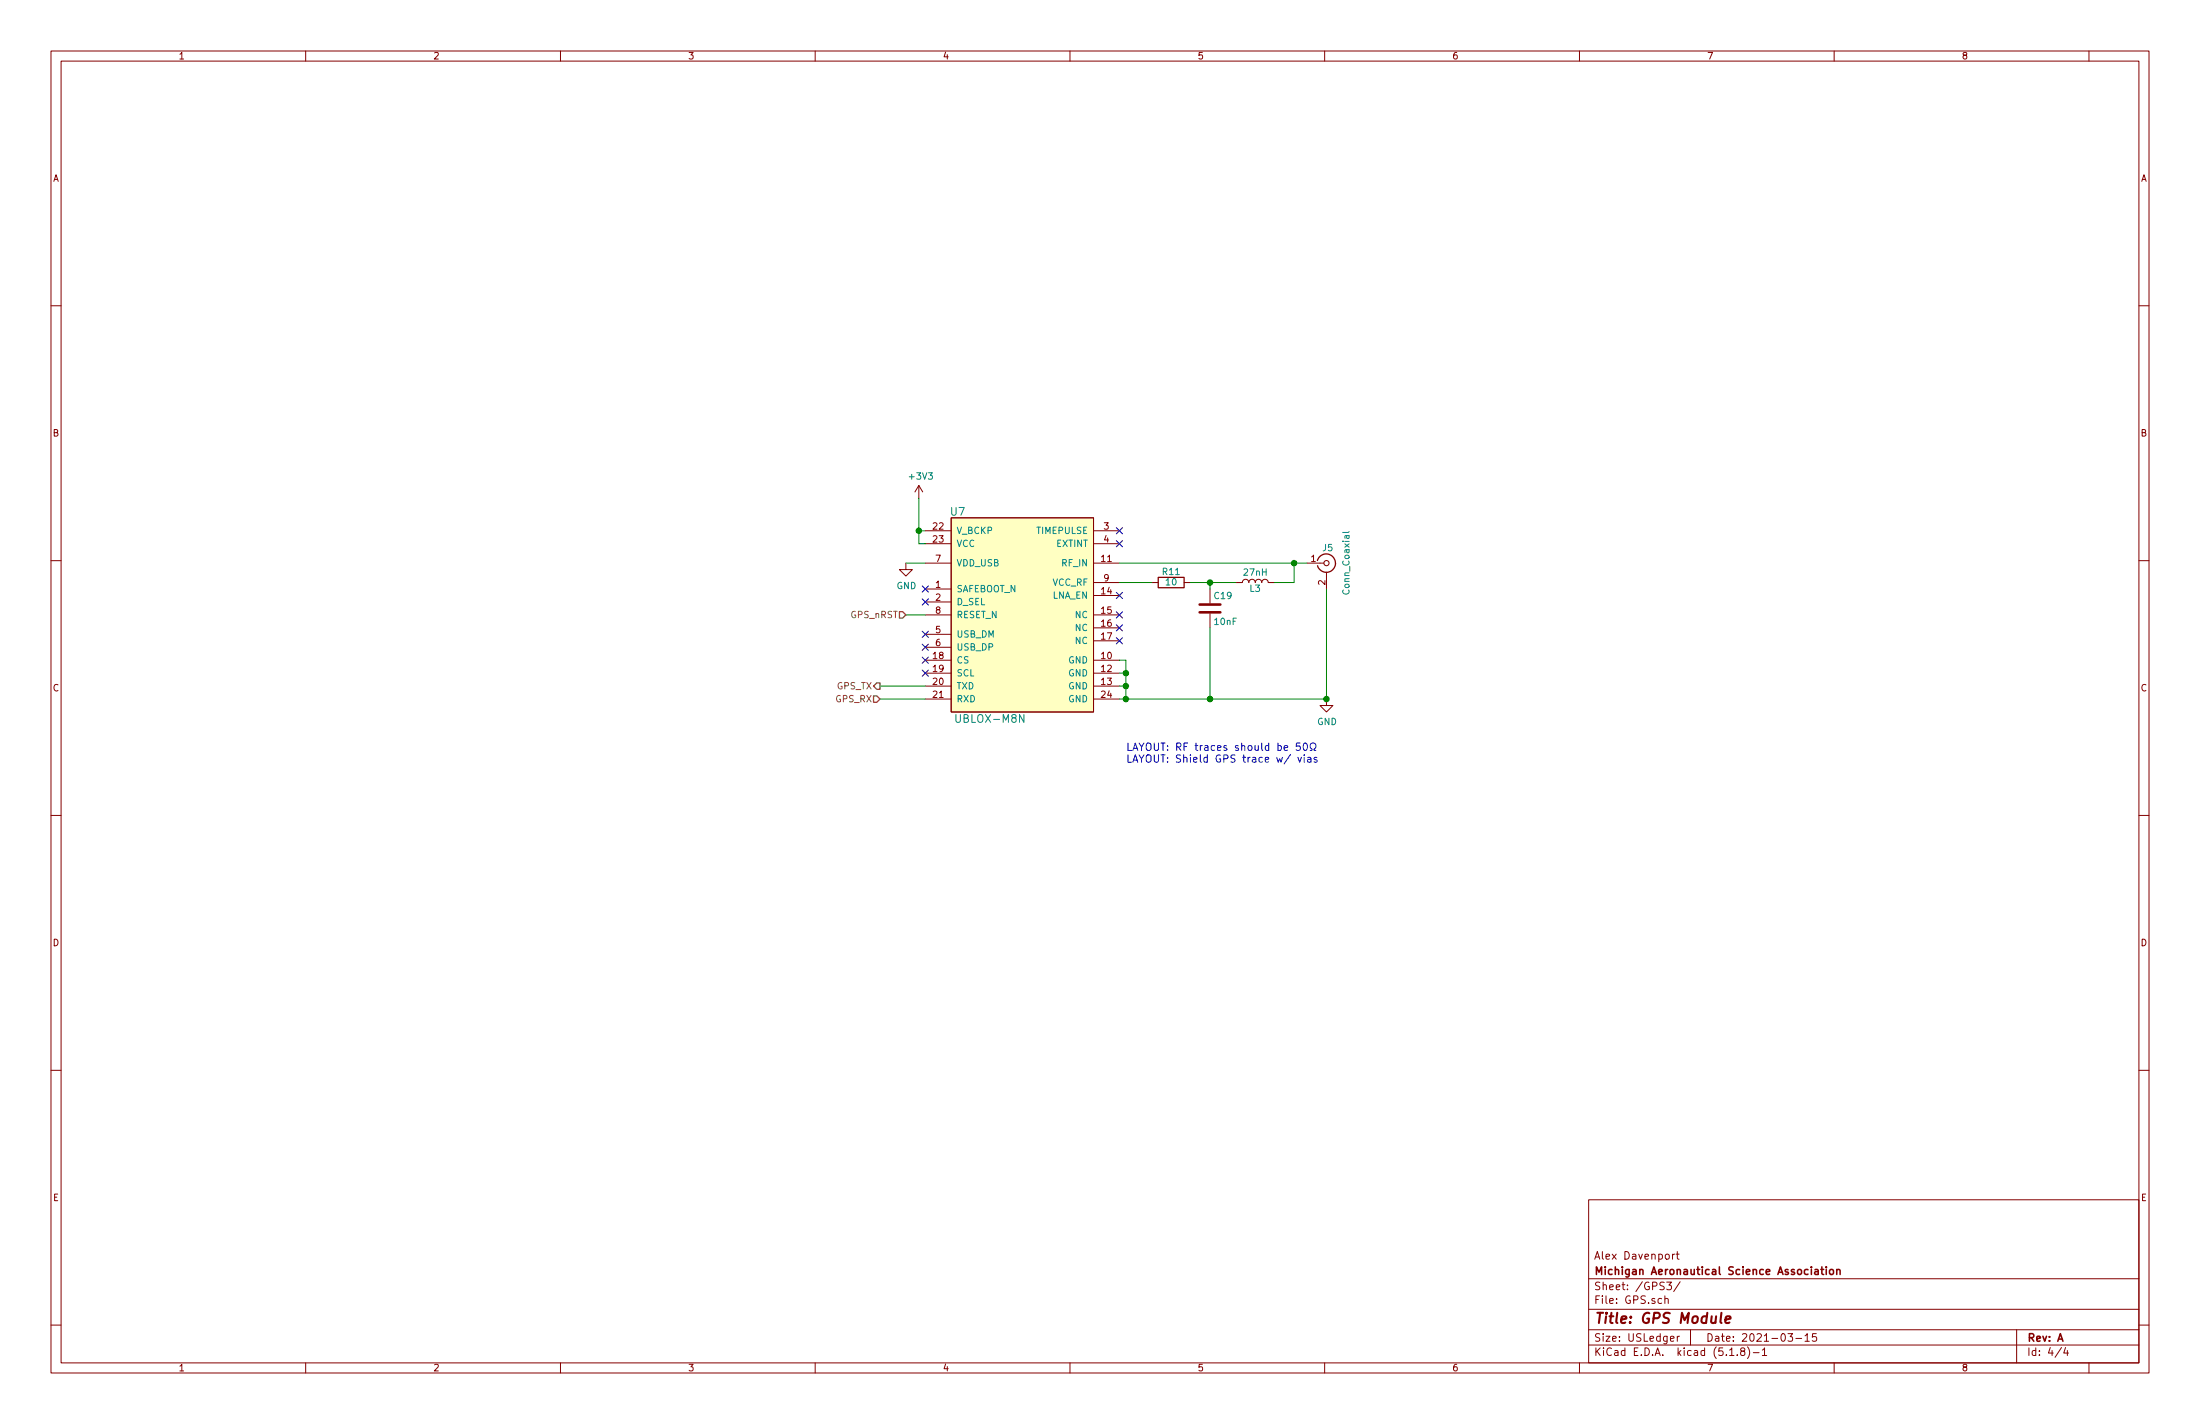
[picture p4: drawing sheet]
<svg xmlns="http://www.w3.org/2000/svg" width="432mm" height="279mm" viewBox="0 0 432 279" stroke-linecap="round" stroke-linejoin="round" font-family="sans-serif">
<g fill="none" stroke="#840000" stroke-width=".2">
<path d="M10 10h411.8v259.4h-411.8zM12 12h407.8v255.4h-407.8zM60 10v2M110 10v2M160 10v2M210 10v2M260 10v2M310 10v2M360 10v2M410 10v2M10 60h2M419.8 60h2"/>
<path d="M180.3 95.3l-.7 1.2M180.3 95.3v2.5M180.3 95.3l.8 1.2M10 110h2M177.8 110.5v1.3h1.3l-1.3 1.2-1.3-1.2h1.3M181.6 115.6h5.1M181.6 110.5h5.1M181.6 118.1h5.1M181.6 104.1h5.1M181.6 106.7h5.1M186.7 101.6h27.9v38.1h-27.9zM214.6 110.5h5.1"/>
<path d="M214.6 116.8h5.1M214.6 104.1h5.1M214.6 106.7h5.1M214.6 114.3h5.1M226.1 114.3h1.2M232.4 114.3h1.3M237.5 115.6v2.8M242.6 114.3l1.2-.1a.64 .64 0 0 1 .7-.5 .64 .64 0 0 1 .6 .6v-.1a.64 .64 0 0 1 .7-.5 .64 .64 0 0 1 .6 .6v-.1a.64 .64 0 0 1 .6-.5 .64 .64 0 0 1 .6 .6v-.1a.64 .64 0 0 1 .7-.5 .64 .64 0 0 1 .6 .6h1.3M256.5 110.5h3.3M260.3 112.3v3.3M419.8 110h2M181.6 129.5h5.1"/>
<path d="M181.6 132.1h5.1M181.6 134.6h5.1M181.6 120.7h5.1M181.6 137.2h5.1M181.6 124.5h5.1M181.6 127h5.1M214.6 129.5h5.1M214.6 132.1h5.1M214.6 134.6h5.1M214.6 120.7h5.1M214.6 123.2h5.1M214.6 125.7h5.1"/>
<path d="M214.6 137.2h5.1M237.5 120.4v2.8M260.3 137.2v1.2h1.3l-1.3 1.3-1.2-1.3h1.2M10 160h2M419.8 160h2M10 210h2M419.8 210h2M311.8 235.4h108v32h-108zM10 260h2M311.8 256.9h108M311.8 250.9h108M326.8 254.9v-.1a.37 .37 0 0 1 .6 .2v.8"/>
<path d="M326.8 254.3v1.5M327.1 251.6h1l-.5 .5 .4 .2v.6l-.2 .2-.7-.2M328.3 246.1v1M328.7 246.1l-.4 .3M329 246.1h.6M329.2 245.6v1.3l.4 .2M329.8 251.5l-1.3 1.9M419.8 260h2M60 267.4v2M110 267.4v2M160 267.4v2M210 267.4v2"/>
<path d="M260 267.4v2M310 267.4v2M311.8 263.9h108M311.8 260.9h108M327.9 262.7l.7-.2-.1-.2-.4-.1-.2 .2v.7h.6M329.2 262.2v1M329.6 262.2l-.4 .3M331.8 260.9v3M339.5 266h.8M341 265.8v.2M341.9 265.1l-.3-.3 .3-.3 .5 .1-.1 .4a.52 .52 0 0 0-.6 .2 .52 .52 0 0 0 .1 .7l.4 .1 .2-.2 .1-.4-.3-.3M343 264.3a1.71 1.71 0 0 1 0 2.2"/>
<path d="M344.1 265.4h1.2M345.9 264.9l.4-.4v1.5M345.9 266h.9M350.9 261.7h.9l-.4 .6 .4 .1v.6l-.2 .2-.7-.2M352.5 262.6h1.1M354.3 262.1l.4-.4v1.5M354.3 263.2h.8M356.5 261.7h-.7l-.1 .7 .2-.1h.5l.2 .2-.1 .5-.2 .2-.6-.2M360 267.4v2M395.8 260.9v6.5M404.6 264.4l-1.2 1.9M405.4 264.4l-.3 1.1h.9"/>
<path d="M405.8 265v1M410 267.4v2"/>
<circle cx="260.3" cy="110.5" r=".51"/>
</g>
<path d="M337.9 257.6l-.2 1.7 .2 .3M338.7 258.9l.9-.2v-.4h-.8l-.2 1 .3 .3 .5-.1" fill="none" stroke="#840000" stroke-width=".41"/>
<path d="M356.2 249.1h.6l.1 1M356.9 249.4l-.5 .1-.2 .2 .2 .4 .5-.1M357.4 249.1h.5M357.6 248.6v1.3l.3 .2M358.4 248.6v.1M358.4 249.1v1M359.2 249.2l.2-.1 .4 .1 .1 .6-.2 .2-.3 .1-.2-.2zM360.5 249.2l.1-.1a.37 .37 0 0 1 .6 .2v.8M360.5 249.1v1" fill="none" stroke="#840000" stroke-width=".3"/>
<path d="M186.7 101.6h27.9v38.1h-27.9z" fill="#ffffc2" stroke="#ffffc2" stroke-width=".2"/>
<path d="M227.3 113.3h5.1v2h-5.1zM258.6 110a1.8 1.8 0 0 1 2.7-1 1.8 1.8 0 0 1 .1 2.9 1.8 1.8 0 0 1-2.8-.9" fill="none" stroke="#840000" stroke-width=".25"/>
<path d="M264.8 104.3l-.2 .2h-1.1" fill="none" stroke="#008484" stroke-width=".2"/>
<path d="M235.5 118.6h4M235.5 120.1h4" fill="none" stroke="#840000" stroke-width=".51"/>
<g fill="none" stroke="#008400" stroke-width=".2">
<path d="M180.3 97.8v8.9h1.3M177.8 110.5h3.8M180.3 104.1h1.3M219.7 110.5h36.8M219.7 114.3h6.4M233.7 114.3h8.9M237.5 114.3v1.3M254 110.5v3.8h-3.8M260.3 115.6v21.6h-40.6M172.7 137.2h8.9M172.7 134.6h8.9M177.8 120.7h3.8"/>
<path d="M219.7 132.1h1.3M219.7 134.6h1.3M219.7 129.5h1.3v7.7M237.5 123.2v14"/>
</g>
<path d="M171.4 136.5h.7l.6 .7-.6 .6h-.7zM172.1 134h.6v1.3h-.6l-.7-.7zM176.5 120h.7l.6 .7-.6 .6h-.7z" fill="none" stroke="#848400" stroke-width=".25"/>
<path d="M252 146.8l.8-.2-.1-.2-.4-.1-.3 .2 .1 .7h.6M253.3 148l-1.3 1.9M254.7 148.6l.4 1 .3-1M255.2 145.8h-.7l-.1 .7 .2-.1h.5l.1 .2v.5l-.3 .1-.5-.1M255.9 145.9l.2-.1a.77 .77 0 0 1 .5 .7 .77 .77 0 0 1-.5 .7l-.2-.1-.1-.4zM256 148.1v.1M256 148.6v1M256.7 148.7h.5l.1 .9M257.1 147.2h.4v-.2a.62 .62 0 0 1-.3-.9 .62 .62 0 0 1 .9-.2 .65 .65 0 0 1-.2 1.1v.2h.4M257.3 148.9l-.5 .1-.2 .2 .2 .4 .5-.1M258.5 148.7l-.4-.1-.2 .2 .1 .2 .5 .1v.4h-.6" fill="none" stroke="#0000c2" stroke-width=".2"/>
<g fill="#008400" stroke="#008400" stroke-width=".25">
<circle cx="237.5" cy="114.3" r=".51"/>
<circle cx="260.3" cy="137.2" r=".51"/>
<circle cx="237.5" cy="137.2" r=".51"/>
<circle cx="221" cy="132.1" r=".51"/>
<circle cx="221" cy="134.6" r=".51"/>
<circle cx="221" cy="137.2" r=".51"/>
<circle cx="254" cy="110.5" r=".51"/>
<circle cx="180.3" cy="104.1" r=".51"/>
</g>
<g fill="none" stroke="#000084" stroke-width=".2">
<path d="M181 115l1.2 1.2M181 117.5l1.2 1.2M182.2 115l-1.2 1.2M182.2 117.5l-1.2 1.2M219.1 106.1l1.2 1.2M219.1 103.5l1.2 1.2M219.1 116.2l1.2 1.2M220.3 106.1l-1.2 1.2M220.3 103.5l-1.2 1.2M220.3 116.2l-1.2 1.2M181 123.9l1.2 1.2M181 126.4l1.2 1.2"/>
<path d="M181 128.9l1.2 1.2M181 131.5l1.2 1.2M182.2 123.9l-1.2 1.2M182.2 126.4l-1.2 1.2M182.2 128.9l-1.2 1.2M182.2 131.5l-1.2 1.2M219.1 125.1l1.2 1.2M219.1 122.6l1.2 1.2M219.1 120l1.2 1.3M220.3 125.1l-1.2 1.2M220.3 122.6l-1.2 1.2M220.3 120l-1.2 1.3"/>
</g>
<text font-size="2.8" fill="#840000" x="312.8" y="259.7">Title: GPS Module</text>
<g font-size="2.1" fill="#008484">
<text x="186.6" y="101.2">U7</text>
<text x="188" y="141.8">UBLOX-M8N</text>
</g>
<g font-size="2.1" fill="#840000">
<text x="312.8" y="250.1">Michigan Aeronautical Science Association</text>
<text x="312.8" y="247.1">Alex Davenport</text>
<text x="312.8" y="255.8">File: GPS.sch</text>
<text x="312.8" y="253.1">Sheet: /GPS3/</text>
<text x="312.8" y="263.2">Size: USLedger</text>
<text x="334.8" y="263.2">Date: 2021-03-15</text>
<text x="397.8" y="263.2">Rev: A</text>
<text x="312.8" y="266">KiCad E.D.A. kicad (5.1.8)-1</text>
<text x="397.8" y="266">Id: 4/4</text>
</g>
<g font-size="2" fill="#0000c2">
<text x="221" y="147.3">LAYOUT: RF traces should be 50</text>
<text x="221" y="149.6">LAYOUT: Shield GPS trace w/ vias</text>
</g>
<g font-size="1.8" fill="#840000">
<text x="35" y="11.6">1</text>
<text x="85" y="11.6">2</text>
<text x="135" y="11.6">3</text>
<text x="185" y="11.6">4</text>
<text x="235" y="11.6">5</text>
<text x="285" y="11.6">6</text>
<text x="335" y="11.6">7</text>
<text x="385" y="11.6">8</text>
<text x="10.4" y="35.6">A</text>
<text x="420.2" y="35.6">A</text>
<text x="10.4" y="85.6">B</text>
<text x="420.2" y="85.6">B</text>
<text x="183.2" y="103.9">22</text>
<text x="183.2" y="106.5">23</text>
<text x="216.7" y="103.9">3</text>
<text x="216.7" y="106.5">4</text>
<text x="183.7" y="110.3">7</text>
<text x="216.2" y="110.3">11</text>
<text x="257.3" y="110.3">1</text>
<text x="183.7" y="115.3">1</text>
<text x="183.7" y="117.9">2</text>
<text x="216.2" y="116.6">14</text>
<text x="216.7" y="114.1">9</text>
<text x="260.1" y="114.8" transform="rotate(-90 260.1 114.8)">2</text>
<text x="183.7" y="124.2">5</text>
<text x="183.7" y="120.4">8</text>
<text x="216.2" y="120.4">15</text>
<text x="216.2" y="123">16</text>
<text x="216.2" y="125.5">17</text>
<text x="183.2" y="129.3">18</text>
<text x="183.2" y="131.9">19</text>
<text x="183.7" y="126.8">6</text>
<text x="216.2" y="129.3">10</text>
<text x="216.2" y="131.9">12</text>
<text x="10.4" y="135.6">C</text>
<text x="183.2" y="134.4">20</text>
<text x="183.2" y="136.9">21</text>
<text x="216.2" y="134.4">13</text>
<text x="216.2" y="136.9">24</text>
<text x="420.2" y="135.6">C</text>
<text x="10.4" y="185.6">D</text>
<text x="420.2" y="185.6">D</text>
<text x="10.4" y="235.6">E</text>
<text x="420.2" y="235.6">E</text>
<text x="35" y="269">1</text>
<text x="85" y="269">2</text>
<text x="135" y="269">3</text>
<text x="185" y="269">4</text>
<text x="235" y="269">5</text>
<text x="285" y="269">6</text>
<text x="335" y="269">7</text>
<text x="385" y="269">8</text>
</g>
<g font-size="1.8" fill="#008484">
<text x="178.6" y="94.1">+3V3</text>
<text x="187.7" y="104.8">V_BCKP</text>
<text x="187.7" y="107.3">VCC</text>
<text x="203.5" y="104.8">TIMEPULSE</text>
<text x="207.3" y="107.3">EXTINT</text>
<text x="187.7" y="111.1">VDD_USB</text>
<text x="208.5" y="111.1">RF_IN</text>
<text x="228.2" y="112.8">R11</text>
<text x="244.2" y="113">27nH</text>
<text x="259.6" y="108.2">J5</text>
<text x="176" y="115.6">GND</text>
<text x="187.7" y="116.2">SAFEBOOT_N</text>
<text x="187.7" y="118.7">D_SEL</text>
<text x="206.5" y="117.5">LNA_EN</text>
<text x="206.5" y="114.9">VCC_RF</text>
<text x="228.9" y="114.9">10</text>
<text x="238.4" y="117.6">C19</text>
<text x="245.3" y="116.1">L3</text>
<text x="264.9" y="116.4" transform="rotate(-90 264.9 116.4)">Conn_Coaxial</text>
<text x="187.7" y="125.1">USB_DM</text>
<text x="187.7" y="121.3">RESET_N</text>
<text x="211" y="121.3">NC</text>
<text x="211" y="123.8">NC</text>
<text x="238.5" y="122.6">10nF</text>
<text x="187.7" y="130.2">CS</text>
<text x="187.7" y="127.6">USB_DP</text>
<text x="209.7" y="130.2">GND</text>
<text x="211" y="126.4">NC</text>
<text x="187.7" y="132.7">SCL</text>
<text x="187.7" y="135.3">TXD</text>
<text x="187.7" y="137.8">RXD</text>
<text x="209.7" y="132.7">GND</text>
<text x="209.7" y="135.3">GND</text>
<text x="209.7" y="137.8">GND</text>
<text x="258.5" y="142.3">GND</text>
</g>
<g font-size="1.8" fill="#848400">
<text x="167" y="121.3">GPS_nRST</text>
<text x="164" y="137.8">GPS_RX</text>
<text x="164.2" y="135.3">GPS_TX</text>
</g>
</svg>
